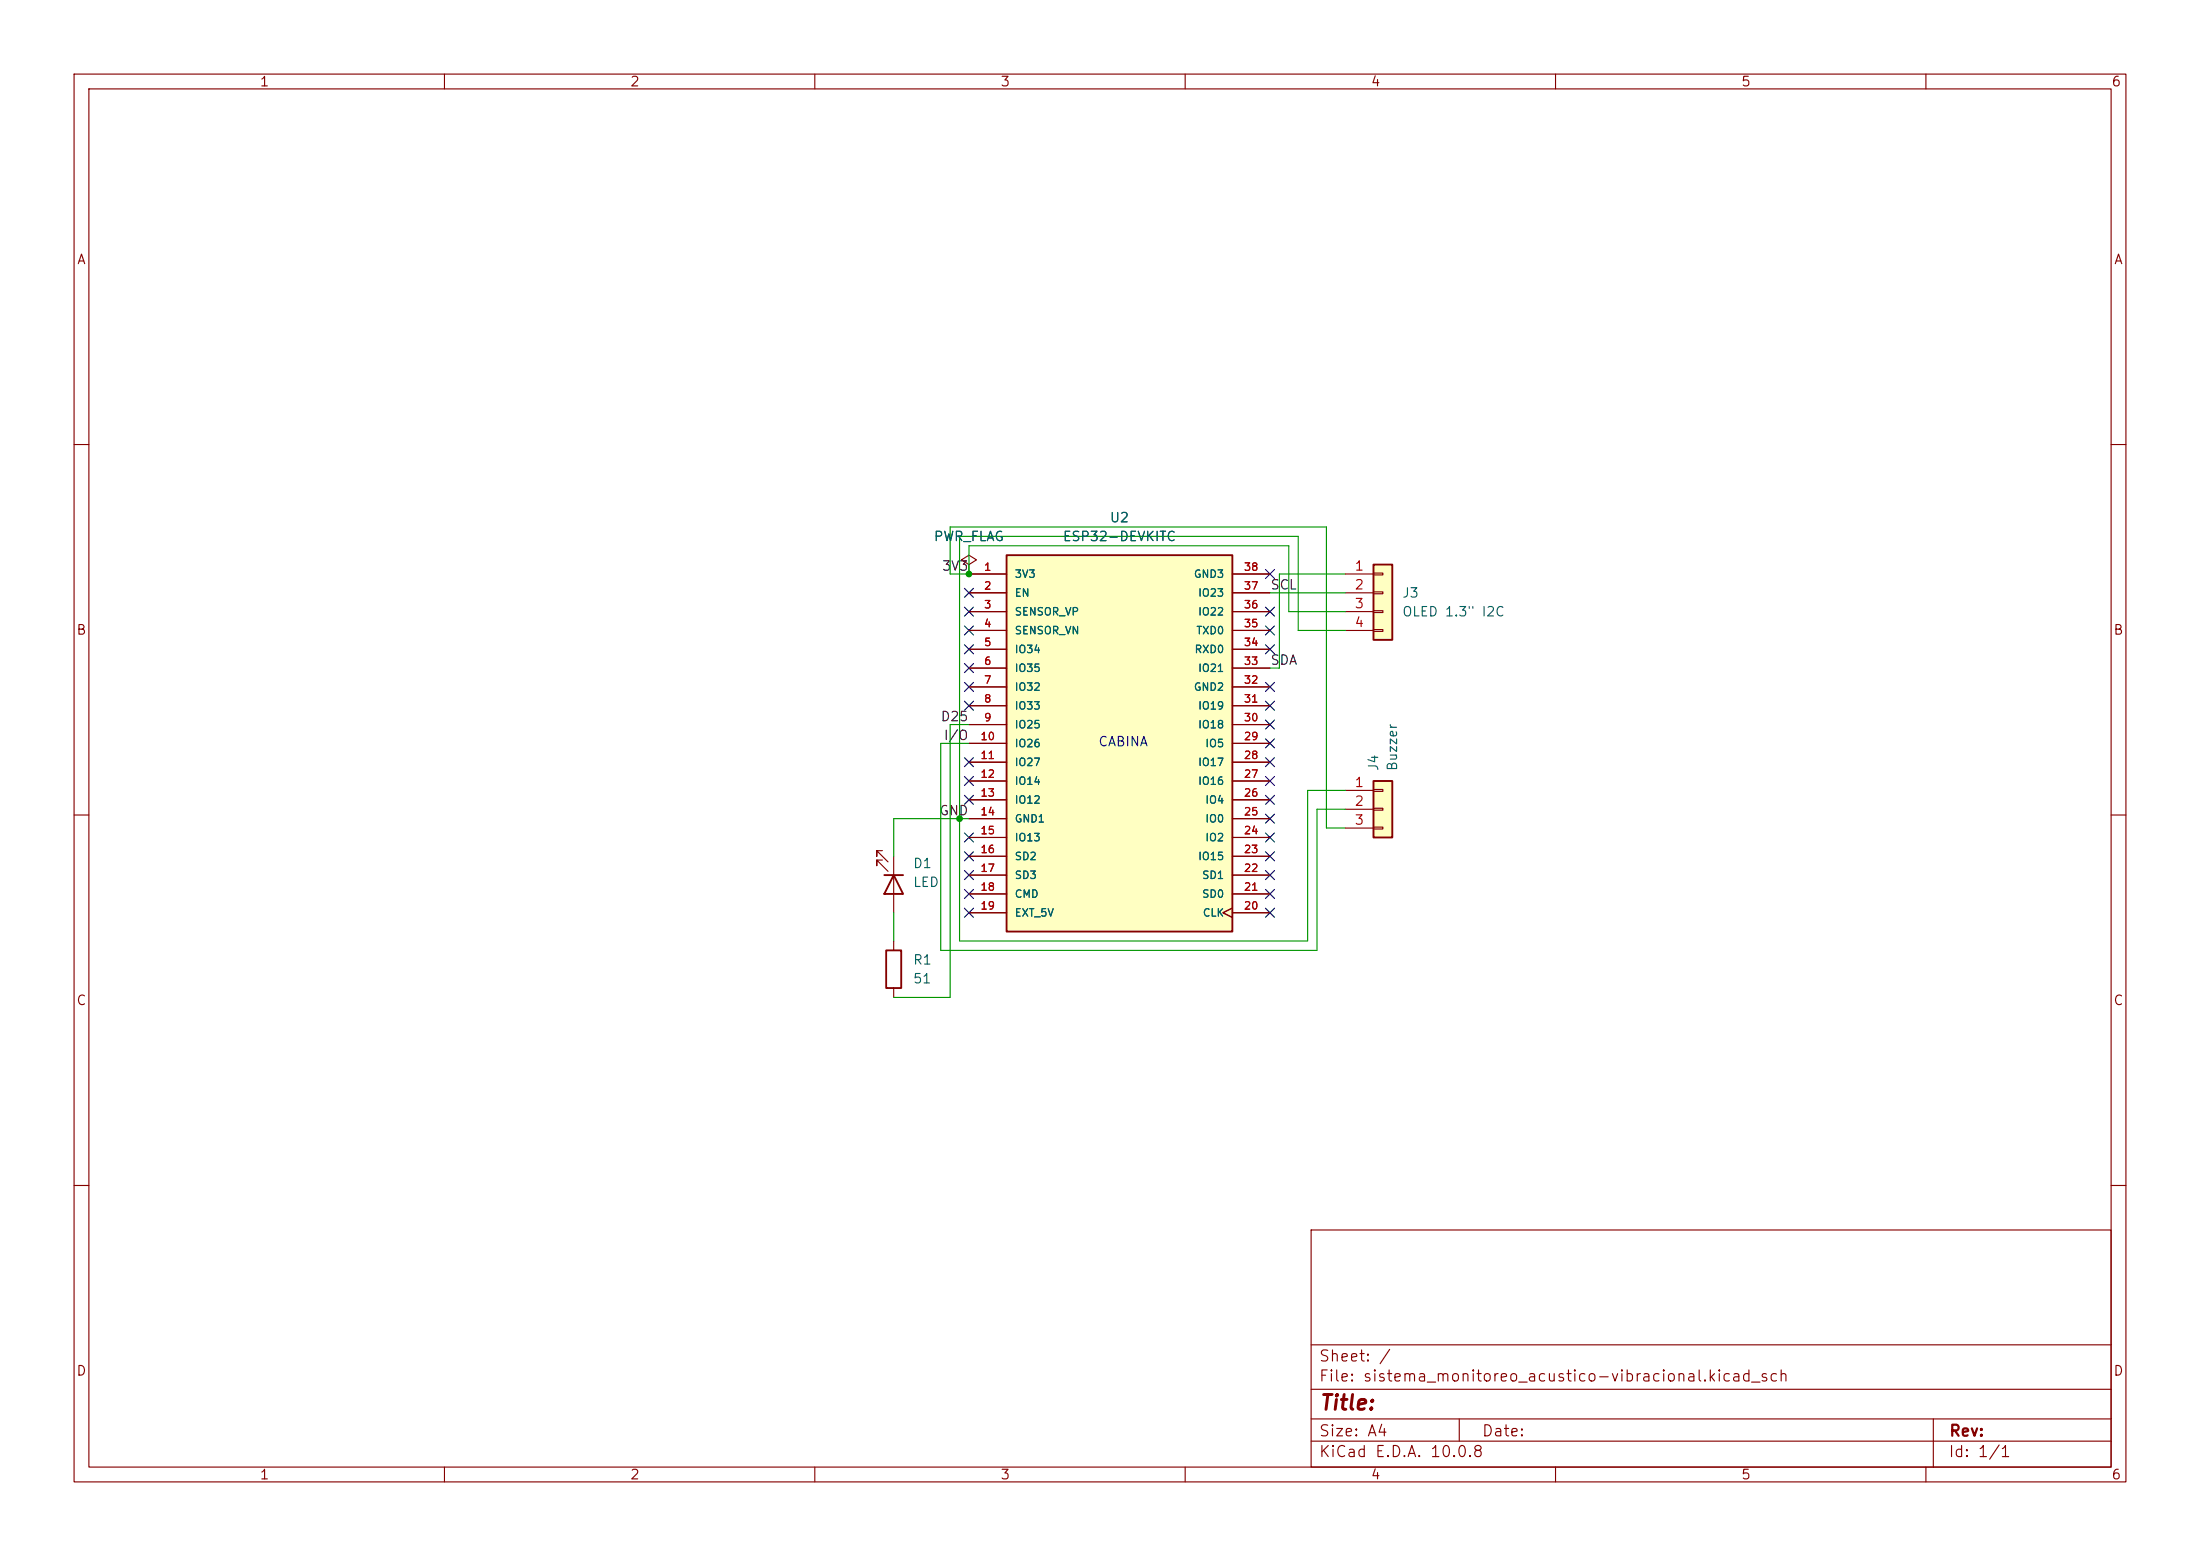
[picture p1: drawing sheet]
<svg xmlns="http://www.w3.org/2000/svg" width="297mm" height="210mm" viewBox="0 0 297 210" stroke-linecap="round" stroke-linejoin="round" font-family="sans-serif">
<g fill="none" stroke="#840000" stroke-width=".15">
<path d="M10 10h277v190h-277zM12 12h273v186h-273zM60 10v2M110 10v2M160 10v2M210 10v2M260 10v2M10 60h2M285 60h2M10 110h2M285 110h2M10 160h2"/>
<path d="M177 166h108v32h-108zM285 160h2M60 198v2M110 198v2M160 198v2M177 194.5h108M177 191.5h108M177 187.5h108M177 181.5h108M197 191.5v3M210 198v2M260 198v2"/>
<path d="M261 191.5v6.5"/>
</g>
<path d="M135.9 74.9h30.5v50.8h-30.5z" fill="#ffffc2"/>
<path d="M135.9 74.9h30.5v50.8h-30.5zM119.6 128.3h2.1v5.1h-2.1z" fill="none" stroke="#840000" stroke-width=".25"/>
<g fill="none" stroke="#840000" stroke-width=".15">
<path d="M130.8 77.5h5.1M166.4 77.5h5M130.8 80h5.1M130.8 82.6h5.1M130.8 85.1h5.1M130.8 87.6h5.1M130.8 90.2h5.1M130.8 92.7h5.1M130.8 95.3h5.1M130.8 97.8h5.1M166.4 80h5M166.4 82.6h5"/>
<path d="M166.4 85.1h5M166.4 87.6h5M166.4 90.2h5M166.4 92.7h5M166.4 95.3h5M166.4 97.8h5M130.8 100.3h5.1M130.8 102.9h5.1M130.8 105.4h5.1M130.8 108h5.1M130.8 110.5h5.1M130.8 113h5.1"/>
<path d="M130.8 115.6h5.1M130.8 118.1h5.1M166.4 100.3h5M166.4 102.9h5M166.4 105.4h5M166.4 108h5M166.4 110.5h5M166.4 113h5M166.4 115.6h5M166.4 118.1h5M120.6 127v1.3M120.6 133.4v1.2"/>
<path d="M130.8 120.7h5.1M130.8 123.2h5.1M166.4 122.6l-1.3 .6 1.3 .6M166.4 120.7h5M166.4 123.2h5"/>
</g>
<path d="M185.4 76.2h2.6v10.2h-2.6z" fill="#ffffc2"/>
<path d="M185.4 76.2h2.6v10.2h-2.6z" fill="none" stroke="#840000" stroke-width=".25"/>
<path d="M181.6 77.5h3.8M185.4 77.3h1.3v.3h-1.3zM185.4 79.9h1.3v.2h-1.3zM181.6 80h3.8M181.6 82.6h3.8M181.6 85.1h3.8M185.4 82.4h1.3v.3h-1.3zM185.4 85h1.3v.2h-1.3z" fill="none" stroke="#840000" stroke-width=".15"/>
<path d="M185.4 105.4h2.6v7.6h-2.6z" fill="#ffffc2"/>
<path d="M119.4 118.1h2.5M120.6 118.1l1.3 2.6h-2.5zM185.4 105.4h2.6v7.6h-2.6z" fill="none" stroke="#840000" stroke-width=".25"/>
<g fill="none" stroke="#840000" stroke-width=".15">
<path d="M130.8 76.2l1-.6-1-.7-1 .7 1 .6v1.3M130.8 77.5h.1M130.8 77.5h5.1M166.4 77.5h5M130.8 80h5.1M130.8 82.6h5.1M130.8 85.1h5.1M130.8 87.6h5.1M130.8 90.2h5.1M130.8 92.7h5.1M130.8 95.3h5.1M130.8 97.8h5.1"/>
<path d="M166.4 80h5M166.4 82.6h5M166.4 85.1h5M166.4 87.6h5M166.4 90.2h5M166.4 92.7h5M166.4 95.3h5M166.4 97.8h5M119.1 114.8h-.7v.8v-.8l1.5 1.5M119.1 116.1h-.7v.7v-.7l1.5 1.5M120.6 115.6v7.6M130.8 100.3h5.1"/>
<path d="M130.8 102.9h5.1M130.8 105.4h5.1M130.8 108h5.1M130.8 110.5h5.1M130.8 113h5.1M130.8 115.6h5.1M130.8 118.1h5.1M166.4 100.3h5M166.4 102.9h5M166.4 105.4h5M166.4 108h5M166.4 110.5h5"/>
<path d="M166.4 113h5M166.4 115.6h5M166.4 118.1h5M181.6 106.7h3.8M181.6 109.2h3.8M181.6 111.8h3.8M185.4 106.6h1.3v.2h-1.3zM185.4 109.1h1.3v.2h-1.3zM185.4 111.6h1.3v.3h-1.3zM130.8 120.7h5.1M130.8 123.2h5.1M166.4 122.6l-1.3 .6 1.3 .6"/>
<path d="M166.4 120.7h5M166.4 123.2h5"/>
</g>
<path d="M181.6 77.5h-8.9v12.7h-1.3M130.8 97.8h-2.5v36.8h-7.7M171.4 80h10.2M181.6 85.1h-6.3v-12.7h-45.8v54.6h47v-20.3h5.1M181.6 82.6h-7.6v-8.9h-43.2v3.8h-2.5v-6.4h50.8v40.7h2.5M130.8 110.5h-10.2v5.1M130.8 100.3h-3.8v28h50.8v-19.1h3.8M120.6 123.2v3.8" fill="none" stroke="#009600" stroke-width=".15"/>
<g fill="none" stroke="#000084" stroke-width=".15">
<path d="M130.2 79.4l1.2 1.2M131.4 79.4l-1.2 1.2M170.8 76.9l1.3 1.2M172.1 76.9l-1.3 1.2M130.2 87l1.2 1.2M130.2 81.9l1.2 1.3M130.2 84.5l1.2 1.2M130.2 89.6l1.2 1.2M130.2 94.6l1.2 1.3M130.2 92.1l1.2 1.2M131.4 87l-1.2 1.2M131.4 81.9l-1.2 1.3"/>
<path d="M131.4 84.5l-1.2 1.2M131.4 89.6l-1.2 1.2M131.4 94.6l-1.2 1.3M131.4 92.1l-1.2 1.2M170.8 99.7l1.3 1.2M170.8 92.1l1.3 1.2M170.8 81.9l1.3 1.3M170.8 94.6l1.3 1.3M170.8 97.2l1.3 1.2M170.8 84.5l1.3 1.2M170.8 87l1.3 1.2M172.1 99.7l-1.3 1.2"/>
<path d="M172.1 92.1l-1.3 1.2M172.1 81.9l-1.3 1.3M172.1 94.6l-1.3 1.3M172.1 97.2l-1.3 1.2M172.1 84.5l-1.3 1.2M172.1 87l-1.3 1.2M130.2 115l1.2 1.2M130.2 107.3l1.2 1.3M130.2 112.4l1.2 1.2M130.2 102.3l1.2 1.2M130.2 117.5l1.2 1.2M130.2 104.8l1.2 1.2"/>
<path d="M131.4 115l-1.2 1.2M131.4 107.3l-1.2 1.3M131.4 112.4l-1.2 1.2M131.4 102.3l-1.2 1.2M131.4 117.5l-1.2 1.2M131.4 104.8l-1.2 1.2M170.8 117.5l1.3 1.2M170.8 115l1.3 1.2M170.8 102.3l1.3 1.2M170.8 109.9l1.3 1.2M170.8 107.3l1.3 1.3M170.8 104.8l1.3 1.2"/>
<path d="M170.8 112.4l1.3 1.2M172.1 117.5l-1.3 1.2M172.1 115l-1.3 1.2M172.1 102.3l-1.3 1.2M172.1 109.9l-1.3 1.2M172.1 107.3l-1.3 1.3M172.1 104.8l-1.3 1.2M172.1 112.4l-1.3 1.2M130.2 122.6l1.2 1.2M130.2 120l1.2 1.3M131.4 122.6l-1.2 1.2M131.4 120l-1.2 1.3"/>
<path d="M170.8 122.6l1.3 1.2M170.8 120l1.3 1.3M172.1 122.6l-1.3 1.2M172.1 120l-1.3 1.3"/>
</g>
<g fill="#009600">
<circle cx="129.5" cy="110.5" r=".46"/>
<circle cx="130.8" cy="77.5" r=".46"/>
</g>
<text font-size="2" fill="#840000" x="178" y="190.8">Title:</text>
<g font-size="1.5" fill="#840000">
<text x="178" y="184.1">Sheet: /</text>
<text x="178" y="186.8">File: sistema_monitoreo_acustico-vibracional.kicad_sch</text>
<text x="178" y="197">KiCad E.D.A. 10.0.8</text>
<text x="178" y="194.2">Size: A4</text>
<text x="200" y="194.2">Date:</text>
<text x="263" y="197">Id: 1/1</text>
<text x="263" y="194.2">Rev:</text>
</g>
<g font-size="1.3" fill="#840000">
<text x="35" y="12">1</text>
<text x="85" y="12">2</text>
<text x="135" y="12">3</text>
<text x="185" y="12">4</text>
<text x="235" y="12">5</text>
<text x="285" y="12">6</text>
<text x="10.3" y="36">A</text>
<text x="285.3" y="36">A</text>
<text x="10.2" y="86">B</text>
<text x="285.2" y="86">B</text>
<text x="10.2" y="136">C</text>
<text x="285.2" y="136">C</text>
<text x="10.2" y="186">D</text>
<text x="285.2" y="186">D</text>
<text x="35" y="200">1</text>
<text x="85" y="200">2</text>
<text x="135" y="200">3</text>
<text x="185" y="200">4</text>
<text x="235" y="200">5</text>
<text x="285" y="200">6</text>
</g>
<g font-size="1.3" fill="#006464">
<text x="149.7" y="70.8">U2</text>
<text x="126" y="73.4">PWR_FLAG</text>
<text x="143.4" y="73.4">ESP32-DEVKITC</text>
<text x="189.2" y="81">J3</text>
<text x="189.2" y="83.5">OLED 1.3&quot; I2C</text>
<text x="186.4" y="104.2" transform="rotate(-90 186.4 104.2)">J4</text>
<text x="188.9" y="104.2" transform="rotate(-90 188.9 104.2)">Buzzer</text>
<text x="123.2" y="117.5">D1</text>
<text x="123.2" y="120">LED</text>
<text x="123.2" y="130.5">R1</text>
<text x="123.2" y="133">51</text>
</g>
<g font-size="1.3" fill="#0f0f0f">
<text x="127.1" y="77.3">3V3</text>
<text x="171.4" y="79.9">SCL</text>
<text x="171.4" y="90">SDA</text>
<text x="126.9" y="97.7">D25</text>
<text x="127.3" y="100.2">I/O</text>
<text x="126.7" y="110.4">GND</text>
</g>
<g font-size="1.3" fill="#a90000">
<text x="182.8" y="77.3">1</text>
<text x="182.8" y="79.9">2</text>
<text x="182.8" y="82.4">3</text>
<text x="182.8" y="85">4</text>
<text x="182.8" y="106.5">1</text>
<text x="182.8" y="109.1">2</text>
<text x="182.8" y="111.6">3</text>
</g>
<text font-size="1.3" fill="#0000c2" x="148.2" y="101">CABINA</text>
<g font-size="1" fill="#a90000">
<text x="132.8" y="77.3">1</text>
<text x="167.8" y="77.3">38</text>
<text x="132.8" y="79.8">2</text>
<text x="132.8" y="82.4">3</text>
<text x="167.8" y="82.4">36</text>
<text x="167.8" y="79.8">37</text>
<text x="132.8" y="84.9">4</text>
<text x="132.8" y="87.4">5</text>
<text x="132.8" y="90">6</text>
<text x="167.8" y="90">33</text>
<text x="167.8" y="87.4">34</text>
<text x="167.8" y="84.9">35</text>
<text x="132.8" y="92.5">7</text>
<text x="132.8" y="95.1">8</text>
<text x="167.8" y="95.1">31</text>
<text x="167.8" y="92.5">32</text>
<text x="132.3" y="100.1">10</text>
<text x="132.8" y="97.6">9</text>
<text x="167.8" y="100.1">29</text>
<text x="167.8" y="97.6">30</text>
<text x="132.3" y="102.7">11</text>
<text x="132.3" y="105.2">12</text>
<text x="132.3" y="107.8">13</text>
<text x="167.8" y="107.8">26</text>
<text x="167.8" y="105.2">27</text>
<text x="167.8" y="102.7">28</text>
<text x="132.3" y="110.3">14</text>
<text x="132.3" y="112.8">15</text>
<text x="167.8" y="112.8">24</text>
<text x="167.8" y="110.3">25</text>
<text x="132.3" y="115.4">16</text>
<text x="132.3" y="117.9">17</text>
<text x="167.8" y="117.9">22</text>
<text x="167.8" y="115.4">23</text>
<text x="132.3" y="120.5">18</text>
<text x="132.3" y="123">19</text>
<text x="167.8" y="123">20</text>
<text x="167.8" y="120.5">21</text>
</g>
<g font-size="1" fill="#006464">
<text x="136.9" y="78.2">3V3</text>
<text x="136.9" y="80.8">EN</text>
<text x="136.9" y="83.3">SENSOR_VP</text>
<text x="161.1" y="78.2">GND3</text>
<text x="161.7" y="83.3">IO22</text>
<text x="161.7" y="80.8">IO23</text>
<text x="136.9" y="85.9">SENSOR_VN</text>
<text x="136.9" y="88.4">IO34</text>
<text x="161.2" y="88.4">RXD0</text>
<text x="161.4" y="85.9">TXD0</text>
<text x="136.9" y="90.9">IO35</text>
<text x="136.9" y="93.5">IO32</text>
<text x="161.1" y="93.5">GND2</text>
<text x="161.7" y="90.9">IO21</text>
<text x="136.9" y="96">IO33</text>
<text x="136.9" y="98.6">IO25</text>
<text x="136.9" y="101.1">IO26</text>
<text x="161.7" y="98.6">IO18</text>
<text x="161.7" y="96">IO19</text>
<text x="162.6" y="101.1">IO5</text>
<text x="136.9" y="103.6">IO27</text>
<text x="136.9" y="106.2">IO14</text>
<text x="161.7" y="106.2">IO16</text>
<text x="161.7" y="103.6">IO17</text>
<text x="136.9" y="108.7">IO12</text>
<text x="136.9" y="111.3">GND1</text>
<text x="136.9" y="113.8">IO13</text>
<text x="162.6" y="113.8">IO2</text>
<text x="162.6" y="111.3">IO0</text>
<text x="162.6" y="108.7">IO4</text>
<text x="136.9" y="116.3">SD2</text>
<text x="136.9" y="118.9">SD3</text>
<text x="161.7" y="116.3">IO15</text>
<text x="162.2" y="118.9">SD1</text>
<text x="136.9" y="121.4">CMD</text>
<text x="136.9" y="124">EXT_5V</text>
<text x="162.2" y="121.4">SD0</text>
<text x="162.3" y="124">CLK</text>
</g>
</svg>
